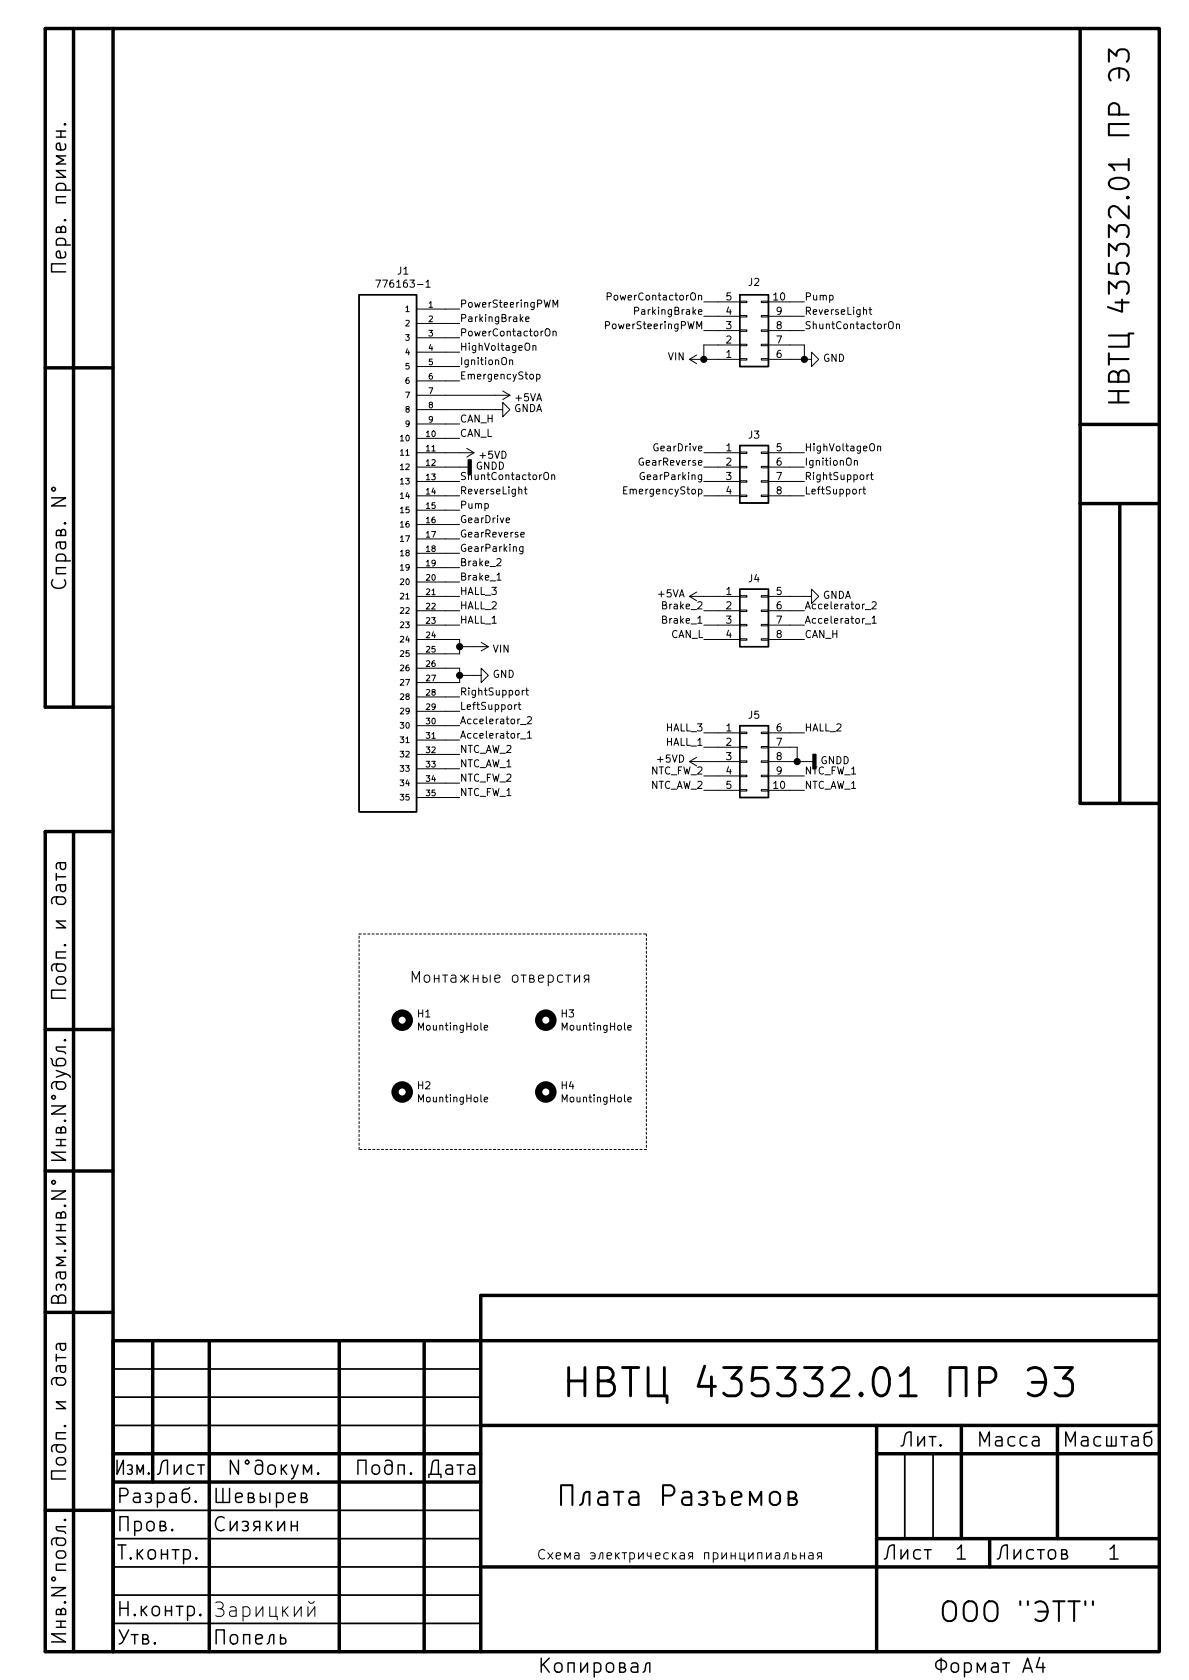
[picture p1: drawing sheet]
EESchema Schematic File Version 4
EELAYER 30 0
EELAYER END
$Descr A4 8268 11693 portrait
encoding utf-8
Sheet 1 1
Title "Плата Разъемов"
Date "2021-08-20"
Rev "Rev A"
Comp "ООО \"ЭТТ\""
Comment1 "НВТЦ 435332.01 ПР Э3"
Comment2 "Шевырев"
Comment3 "Сизякин"
Comment4 "Попель"
$EndDescr
$Comp
L 776163-1:776163-1 J1
U 1 1
P 2700 3850
F 0 "J1" H 2807 5817 50  0000 C CNN
F 1 "776163-1" H 2807 5726 50  0000 C CNN
F 2 "TE_776163-1" H 2700 3850 50  0001 L BNN
F 3 "" H 2700 3850 50  0001 L BNN
F 4 "Compliant" H 2700 3850 50  0001 L BNN "EU_RoHS_Compliance"
F 5 "776163-1" H 2700 3850 50  0001 L BNN "Comment"
	1    2700 3850
	1    0    0    -1  
$EndComp
$Comp
L Connector-rescue:VIN-MyLibrary #PWR0101
U 1 1
P 4900 2500
F 0 "#PWR0101" H 4900 2350 50  0001 C CNN
F 1 "VIN" V 4915 2628 50  0000 L CNN
F 2 "" H 4900 2500 50  0001 C CNN
F 3 "" H 4900 2500 50  0001 C CNN
	1    4900 2500
	0    -1   -1   0   
$EndComp
$Comp
L power:GND #PWR0102
U 1 1
P 5600 2500
F 0 "#PWR0102" H 5600 2250 50  0001 C CNN
F 1 "GND" V 5605 2372 50  0000 R CNN
F 2 "" H 5600 2500 50  0001 C CNN
F 3 "" H 5600 2500 50  0001 C CNN
	1    5600 2500
	0    -1   -1   0   
$EndComp
Text Label 4900 5200 2    50   ~ 0
HALL_1
Text Label 5600 5100 0    50   ~ 0
HALL_2
Text Label 4900 5100 2    50   ~ 0
HALL_3
$Comp
L power:+5VD #PWR0103
U 1 1
P 4900 5300
F 0 "#PWR0103" H 4900 5150 50  0001 C CNN
F 1 "+5VD" V 4915 5428 50  0000 L CNN
F 2 "" H 4900 5300 50  0001 C CNN
F 3 "" H 4900 5300 50  0001 C CNN
	1    4900 5300
	0    -1   -1   0   
$EndComp
$Comp
L power:GNDD #PWR0104
U 1 1
P 5600 5300
F 0 "#PWR0104" H 5600 5050 50  0001 C CNN
F 1 "GNDD" V 5604 5190 50  0000 R CNN
F 2 "" H 5600 5300 50  0001 C CNN
F 3 "" H 5600 5300 50  0001 C CNN
	1    5600 5300
	0    -1   -1   0   
$EndComp
Text Label 5600 5400 0    50   ~ 0
NTC_FW_1
Text Label 4900 5400 2    50   ~ 0
NTC_FW_2
Text Label 5600 5500 0    50   ~ 0
NTC_AW_1
Text Label 4900 5500 2    50   ~ 0
NTC_AW_2
Text Label 5600 4450 0    50   ~ 0
CAN_H
Text Label 4900 4450 2    50   ~ 0
CAN_L
Text Label 5600 3350 0    50   ~ 0
RightSupport
Text Label 5600 3450 0    50   ~ 0
LeftSupport
Text Label 5600 3250 0    50   ~ 0
IgnitionOn
Text Label 5600 3150 0    50   ~ 0
HighVoltageOn
Text Label 3200 2650 0    50   ~ 0
EmergencyStop
Text Label 5600 4350 0    50   ~ 0
Accelerator_1
Text Label 5600 4250 0    50   ~ 0
Accelerator_2
Text Label 4900 4350 2    50   ~ 0
Brake_1
Text Label 4900 4250 2    50   ~ 0
Brake_2
$Comp
L power:+5VA #PWR0107
U 1 1
P 4900 4150
F 0 "#PWR0107" H 4900 4000 50  0001 C CNN
F 1 "+5VA" V 4915 4278 50  0000 L CNN
F 2 "" H 4900 4150 50  0001 C CNN
F 3 "" H 4900 4150 50  0001 C CNN
	1    4900 4150
	0    -1   -1   0   
$EndComp
$Comp
L power:GNDA #PWR0108
U 1 1
P 5600 4150
F 0 "#PWR0108" H 5600 3900 50  0001 C CNN
F 1 "GNDA" V 5605 4022 50  0000 R CNN
F 2 "" H 5600 4150 50  0001 C CNN
F 3 "" H 5600 4150 50  0001 C CNN
	1    5600 4150
	0    -1   -1   0   
$EndComp
Wire Wire Line
	4900 3150 5000 3150
Wire Wire Line
	4900 3250 5000 3250
Wire Wire Line
	4900 3350 5000 3350
Wire Wire Line
	4900 3450 5000 3450
Wire Wire Line
	5500 3150 5600 3150
Wire Wire Line
	5500 3250 5600 3250
Wire Wire Line
	5500 3350 5600 3350
Wire Wire Line
	5500 3450 5600 3450
Wire Wire Line
	4900 2100 5000 2100
Wire Wire Line
	4900 2200 5000 2200
Wire Wire Line
	4900 2300 5000 2300
Wire Wire Line
	5500 2100 5600 2100
Wire Wire Line
	5500 2200 5600 2200
Wire Wire Line
	5500 2300 5600 2300
Wire Wire Line
	5000 5100 4900 5100
Wire Wire Line
	4900 5200 5000 5200
Wire Wire Line
	5000 5300 4900 5300
Wire Wire Line
	5500 5100 5600 5100
Wire Wire Line
	5500 5400 5600 5400
Wire Wire Line
	5500 5500 5600 5500
Wire Wire Line
	5000 5400 4900 5400
Wire Wire Line
	5000 5500 4900 5500
Wire Wire Line
	5500 5300 5550 5300
Wire Wire Line
	4900 4150 5000 4150
Wire Wire Line
	4900 4250 5000 4250
Wire Wire Line
	4900 4350 5000 4350
Wire Wire Line
	4900 4450 5000 4450
Wire Wire Line
	5500 4450 5600 4450
Wire Wire Line
	5500 4350 5600 4350
Wire Wire Line
	5600 4250 5500 4250
Wire Wire Line
	5600 4150 5500 4150
$Comp
L Mechanical:MountingHole H1
U 1 1
P 2800 7100
F 0 "H1" H 2900 7146 50  0000 L CNN
F 1 "MountingHole" H 2900 7055 50  0000 L CNN
F 2 "MountingHole:MountingHole_4.5mm" H 2800 7100 50  0001 C CNN
F 3 "~" H 2800 7100 50  0001 C CNN
	1    2800 7100
	1    0    0    -1  
$EndComp
$Comp
L Mechanical:MountingHole H2
U 1 1
P 2800 7600
F 0 "H2" H 2900 7646 50  0000 L CNN
F 1 "MountingHole" H 2900 7555 50  0000 L CNN
F 2 "MountingHole:MountingHole_4.5mm" H 2800 7600 50  0001 C CNN
F 3 "~" H 2800 7600 50  0001 C CNN
	1    2800 7600
	1    0    0    -1  
$EndComp
$Comp
L Mechanical:MountingHole H3
U 1 1
P 3800 7100
F 0 "H3" H 3900 7146 50  0000 L CNN
F 1 "MountingHole" H 3900 7055 50  0000 L CNN
F 2 "MountingHole:MountingHole_4.5mm" H 3800 7100 50  0001 C CNN
F 3 "~" H 3800 7100 50  0001 C CNN
	1    3800 7100
	1    0    0    -1  
$EndComp
$Comp
L Mechanical:MountingHole H4
U 1 1
P 3800 7600
F 0 "H4" H 3900 7646 50  0000 L CNN
F 1 "MountingHole" H 3900 7555 50  0000 L CNN
F 2 "MountingHole:MountingHole_4.5mm" H 3800 7600 50  0001 C CNN
F 3 "~" H 3800 7600 50  0001 C CNN
	1    3800 7600
	1    0    0    -1  
$EndComp
Wire Wire Line
	4900 2400 5000 2400
Wire Wire Line
	4900 2400 4900 2500
Wire Wire Line
	4900 2500 5000 2500
Connection ~ 4900 2500
Wire Wire Line
	5500 2400 5600 2400
Wire Wire Line
	5600 2400 5600 2500
Wire Wire Line
	5600 2500 5500 2500
Connection ~ 5600 2500
$Comp
L Connector_Generic:Conn_02x05_Top_Bottom J2
U 1 1
P 5200 2300
F 0 "J2" H 5250 1967 50  0000 C CNN
F 1 "Conn_02x05_Top_Bottom" H 5250 2626 50  0001 C CNN
F 2 "MyLibrary:Molex_Micro-Fit_3.0_43045-1000_2x05_P3.00mm_Horizontal" H 5200 2300 50  0001 C CNN
F 3 "~" H 5200 2300 50  0001 C CNN
	1    5200 2300
	1    0    0    1   
$EndComp
$Comp
L Connector_Generic:Conn_02x04_Top_Bottom J3
U 1 1
P 5200 3250
F 0 "J3" H 5250 3475 50  0000 C CNN
F 1 "Conn_02x04_Top_Bottom" H 5250 3476 50  0001 C CNN
F 2 "MyLibrary:Molex_Micro-Fit_3.0_43045-0800_2x04_P3.00mm_Horizontal" H 5200 3250 50  0001 C CNN
F 3 "~" H 5200 3250 50  0001 C CNN
	1    5200 3250
	1    0    0    -1  
$EndComp
$Comp
L Connector_Generic:Conn_02x04_Top_Bottom J4
U 1 1
P 5200 4250
F 0 "J4" H 5250 4475 50  0000 C CNN
F 1 "Conn_02x04_Top_Bottom" H 5250 4476 50  0001 C CNN
F 2 "MyLibrary:Molex_Micro-Fit_3.0_43045-0800_2x04_P3.00mm_Horizontal" H 5200 4250 50  0001 C CNN
F 3 "~" H 5200 4250 50  0001 C CNN
	1    5200 4250
	1    0    0    -1  
$EndComp
$Comp
L Connector_Generic:Conn_02x05_Top_Bottom J5
U 1 1
P 5200 5300
F 0 "J5" H 5250 5625 50  0000 C CNN
F 1 "Conn_02x05_Top_Bottom" H 5250 5626 50  0001 C CNN
F 2 "MyLibrary:Molex_Micro-Fit_3.0_43045-1000_2x05_P3.00mm_Horizontal" H 5200 5300 50  0001 C CNN
F 3 "~" H 5200 5300 50  0001 C CNN
	1    5200 5300
	1    0    0    -1  
$EndComp
Wire Wire Line
	5500 5200 5550 5200
Wire Wire Line
	5550 5200 5550 5300
Connection ~ 5550 5300
Wire Wire Line
	5550 5300 5600 5300
Text Label 3200 2150 0    50   ~ 0
PowerSteeringPWM
Text Label 3200 2350 0    50   ~ 0
PowerContactorOn
Text Label 3200 2250 0    50   ~ 0
ParkingBrake
$Comp
L power:GND #PWR0106
U 1 1
P 3300 4700
F 0 "#PWR0106" H 3300 4450 50  0001 C CNN
F 1 "GND" V 3305 4572 50  0000 R CNN
F 2 "" H 3300 4700 50  0001 C CNN
F 3 "" H 3300 4700 50  0001 C CNN
	1    3300 4700
	0    -1   -1   0   
$EndComp
Text Label 3200 3450 0    50   ~ 0
ReverseLight
Text Label 3200 3350 0    50   ~ 0
ShuntContactorOn
Text Label 3200 3550 0    50   ~ 0
Pump
Wire Wire Line
	3100 4450 3200 4450
Wire Wire Line
	3200 4550 3100 4550
Wire Wire Line
	3100 4650 3200 4650
Wire Wire Line
	3100 4750 3200 4750
Wire Wire Line
	3200 4450 3200 4500
Wire Wire Line
	3200 4650 3200 4700
$Comp
L Connector-rescue:VIN-MyLibrary #PWR0105
U 1 1
P 3300 4500
F 0 "#PWR0105" H 3300 4350 50  0001 C CNN
F 1 "VIN" V 3315 4628 50  0000 L CNN
F 2 "" H 3300 4500 50  0001 C CNN
F 3 "" H 3300 4500 50  0001 C CNN
	1    3300 4500
	0    1    1    0   
$EndComp
Wire Wire Line
	3300 4500 3200 4500
Connection ~ 3200 4500
Wire Wire Line
	3200 4500 3200 4550
Wire Wire Line
	3300 4700 3200 4700
Connection ~ 3200 4700
Wire Wire Line
	3200 4700 3200 4750
Wire Wire Line
	3100 3350 3200 3350
Wire Wire Line
	3100 3450 3200 3450
Wire Wire Line
	3100 3550 3200 3550
Wire Wire Line
	3100 2150 3200 2150
Wire Wire Line
	3100 2250 3200 2250
Wire Wire Line
	3100 2350 3200 2350
Text Label 4900 3350 2    50   ~ 0
GearParking
Text Label 4900 3250 2    50   ~ 0
GearReverse
Text Label 4900 3150 2    50   ~ 0
GearDrive
Text Label 3200 3850 0    50   ~ 0
GearParking
Text Label 3200 3750 0    50   ~ 0
GearReverse
Text Label 3200 3650 0    50   ~ 0
GearDrive
Wire Wire Line
	3100 3650 3200 3650
Wire Wire Line
	3100 3750 3200 3750
Wire Wire Line
	3100 3850 3200 3850
Text Label 3200 4850 0    50   ~ 0
RightSupport
Text Label 3200 4950 0    50   ~ 0
LeftSupport
Wire Wire Line
	3100 4850 3200 4850
Wire Wire Line
	3100 4950 3200 4950
Text Label 3200 2550 0    50   ~ 0
IgnitionOn
Text Label 3200 2450 0    50   ~ 0
HighVoltageOn
Wire Wire Line
	3100 2450 3200 2450
Wire Wire Line
	3100 2550 3200 2550
Wire Wire Line
	3100 2650 3200 2650
Text Label 4900 3450 2    50   ~ 0
EmergencyStop
Text Label 3200 2950 0    50   ~ 0
CAN_H
Text Label 3200 3050 0    50   ~ 0
CAN_L
Wire Wire Line
	3100 2950 3200 2950
Wire Wire Line
	3100 3050 3200 3050
$Comp
L power:+5VA #PWR0109
U 1 1
P 3450 2750
F 0 "#PWR0109" H 3450 2600 50  0001 C CNN
F 1 "+5VA" V 3465 2878 50  0000 L CNN
F 2 "" H 3450 2750 50  0001 C CNN
F 3 "" H 3450 2750 50  0001 C CNN
	1    3450 2750
	0    1    1    0   
$EndComp
$Comp
L power:GNDA #PWR0110
U 1 1
P 3450 2850
F 0 "#PWR0110" H 3450 2600 50  0001 C CNN
F 1 "GNDA" V 3455 2722 50  0000 R CNN
F 2 "" H 3450 2850 50  0001 C CNN
F 3 "" H 3450 2850 50  0001 C CNN
	1    3450 2850
	0    -1   -1   0   
$EndComp
Wire Wire Line
	3100 2750 3450 2750
Wire Wire Line
	3100 2850 3450 2850
Text Label 3200 3950 0    50   ~ 0
Brake_2
Text Label 3200 4050 0    50   ~ 0
Brake_1
Wire Wire Line
	3100 3950 3200 3950
Wire Wire Line
	3100 4050 3200 4050
Text Label 3200 5050 0    50   ~ 0
Accelerator_2
Text Label 3200 5150 0    50   ~ 0
Accelerator_1
Wire Wire Line
	3100 5050 3200 5050
Wire Wire Line
	3100 5150 3200 5150
Wire Wire Line
	3100 3250 3200 3250
$Comp
L power:GNDD #PWR0111
U 1 1
P 3200 3250
F 0 "#PWR0111" H 3200 3000 50  0001 C CNN
F 1 "GNDD" V 3204 3140 50  0000 R CNN
F 2 "" H 3200 3250 50  0001 C CNN
F 3 "" H 3200 3250 50  0001 C CNN
	1    3200 3250
	0    -1   -1   0   
$EndComp
Wire Wire Line
	3100 3150 3200 3150
$Comp
L power:+5VD #PWR0112
U 1 1
P 3200 3150
F 0 "#PWR0112" H 3200 3000 50  0001 C CNN
F 1 "+5VD" V 3215 3278 50  0000 L CNN
F 2 "" H 3200 3150 50  0001 C CNN
F 3 "" H 3200 3150 50  0001 C CNN
	1    3200 3150
	0    1    1    0   
$EndComp
Text Label 3200 4150 0    50   ~ 0
HALL_3
Text Label 3200 4250 0    50   ~ 0
HALL_2
Text Label 3200 4350 0    50   ~ 0
HALL_1
Wire Wire Line
	3100 4150 3200 4150
Wire Wire Line
	3100 4250 3200 4250
Wire Wire Line
	3100 4350 3200 4350
Text Label 3200 5450 0    50   ~ 0
NTC_FW_2
Text Label 3200 5550 0    50   ~ 0
NTC_FW_1
Text Label 3200 5250 0    50   ~ 0
NTC_AW_2
Text Label 3200 5350 0    50   ~ 0
NTC_AW_1
Wire Wire Line
	3100 5250 3200 5250
Wire Wire Line
	3100 5350 3200 5350
Wire Wire Line
	3100 5450 3200 5450
Wire Wire Line
	3100 5550 3200 5550
Text Label 5600 2100 0    50   ~ 0
Pump
Text Label 5600 2300 0    50   ~ 0
ShuntContactorOn
Text Label 5600 2200 0    50   ~ 0
ReverseLight
Text Label 4900 2200 2    50   ~ 0
ParkingBrake
Text Label 4900 2100 2    50   ~ 0
PowerContactorOn
Text Label 4900 2300 2    50   ~ 0
PowerSteeringPWM
Text Notes 2850 6850 0    75   ~ 0
Монтажные отверстия
Wire Notes Line
	2500 6500 4500 6500
Wire Notes Line
	4500 6500 4500 8000
Wire Notes Line
	4500 8000 2500 8000
Wire Notes Line
	2500 8000 2500 6500
Text Notes 1480 11265 0    100  ~ 0
Зарицкий
Text Notes 3735 10865 0    67   ~ 0
Схема электрическая принципиальная
$EndSCHEMATC
